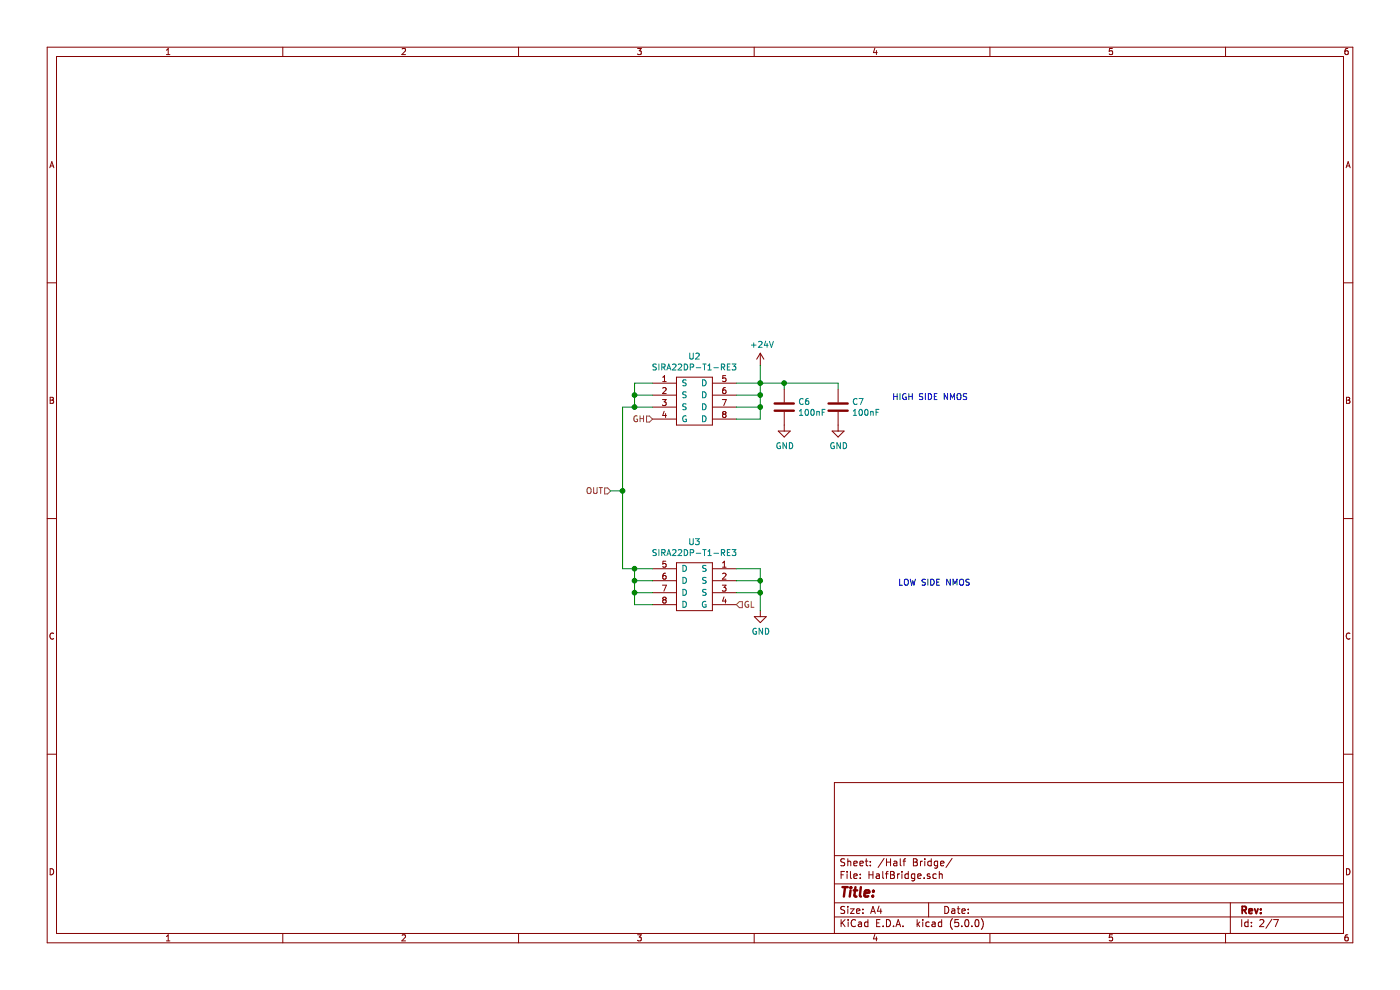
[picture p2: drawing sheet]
EESchema Schematic File Version 4
LIBS:Experiment Board-cache
EELAYER 26 0
EELAYER END
$Descr A4 11693 8268
encoding utf-8
Sheet 2 7
Title ""
Date ""
Rev ""
Comp ""
Comment1 ""
Comment2 ""
Comment3 ""
Comment4 ""
$EndDescr
$Comp
L Payload_Transistors:SIRA22DP-T1-RE3 U?
U 1 1
P 5800 3300
AR Path="/5CA18CE8" Ref="U?"  Part="1" 
AR Path="/5CA15234/5CA18CE8" Ref="U2"  Part="1" 
AR Path="/5CA1DEB9/5CA18CE8" Ref="U4"  Part="1" 
AR Path="/5CA51936/5CA18CE8" Ref="U7"  Part="1" 
AR Path="/5CA5193B/5CA18CE8" Ref="U9"  Part="1" 
F 0 "U9" H 5800 3625 50  0000 C CNN
F 1 "SIRA22DP-T1-RE3" H 5800 3534 50  0000 C CNN
F 2 "" H 5800 3300 50  0001 C CNN
F 3 "" H 5800 3300 50  0001 C CNN
	1    5800 3300
	1    0    0    -1  
$EndComp
$Comp
L Payload_Transistors:SIRA22DP-T1-RE3 U?
U 1 1
P 5800 4850
AR Path="/5CA18CEF" Ref="U?"  Part="1" 
AR Path="/5CA15234/5CA18CEF" Ref="U3"  Part="1" 
AR Path="/5CA1DEB9/5CA18CEF" Ref="U5"  Part="1" 
AR Path="/5CA51936/5CA18CEF" Ref="U8"  Part="1" 
AR Path="/5CA5193B/5CA18CEF" Ref="U10"  Part="1" 
F 0 "U10" H 5800 5175 50  0000 C CNN
F 1 "SIRA22DP-T1-RE3" H 5800 5084 50  0000 C CNN
F 2 "" H 5800 4850 50  0001 C CNN
F 3 "" H 5800 4850 50  0001 C CNN
	1    5800 4850
	-1   0    0    -1  
$EndComp
Wire Wire Line
	5300 3200 5450 3200
Wire Wire Line
	5450 4950 5300 4950
Wire Wire Line
	5300 4950 5300 4850
Wire Wire Line
	5300 4750 5450 4750
Wire Wire Line
	5450 4850 5300 4850
Connection ~ 5300 4850
Wire Wire Line
	5300 4850 5300 4750
Wire Wire Line
	5300 4950 5300 5050
Wire Wire Line
	5300 5050 5450 5050
Connection ~ 5300 4950
$Comp
L power:+24V #PWR?
U 1 1
P 6350 3050
AR Path="/5CA18D02" Ref="#PWR?"  Part="1" 
AR Path="/5CA15234/5CA18D02" Ref="#PWR011"  Part="1" 
AR Path="/5CA1DEB9/5CA18D02" Ref="#PWR015"  Part="1" 
AR Path="/5CA51936/5CA18D02" Ref="#PWR026"  Part="1" 
AR Path="/5CA5193B/5CA18D02" Ref="#PWR030"  Part="1" 
F 0 "#PWR030" H 6350 2900 50  0001 C CNN
F 1 "+24V" H 6365 3223 50  0000 C CNN
F 2 "" H 6350 3050 50  0001 C CNN
F 3 "" H 6350 3050 50  0001 C CNN
	1    6350 3050
	1    0    0    -1  
$EndComp
Wire Wire Line
	6350 3050 6350 3200
Wire Wire Line
	6350 3500 6150 3500
Wire Wire Line
	6150 3400 6350 3400
Connection ~ 6350 3400
Wire Wire Line
	6350 3400 6350 3500
Wire Wire Line
	6150 3300 6350 3300
Connection ~ 6350 3300
Wire Wire Line
	6350 3300 6350 3400
Wire Wire Line
	6150 3200 6350 3200
Connection ~ 6350 3200
Wire Wire Line
	6350 3200 6350 3300
$Comp
L power:GND #PWR?
U 1 1
P 6350 5100
AR Path="/5CA18D13" Ref="#PWR?"  Part="1" 
AR Path="/5CA15234/5CA18D13" Ref="#PWR012"  Part="1" 
AR Path="/5CA1DEB9/5CA18D13" Ref="#PWR016"  Part="1" 
AR Path="/5CA51936/5CA18D13" Ref="#PWR027"  Part="1" 
AR Path="/5CA5193B/5CA18D13" Ref="#PWR031"  Part="1" 
F 0 "#PWR031" H 6350 4850 50  0001 C CNN
F 1 "GND" H 6355 4927 50  0000 C CNN
F 2 "" H 6350 5100 50  0001 C CNN
F 3 "" H 6350 5100 50  0001 C CNN
	1    6350 5100
	1    0    0    -1  
$EndComp
Wire Wire Line
	6150 4950 6350 4950
Wire Wire Line
	6350 4950 6350 5100
Wire Wire Line
	6150 4850 6350 4850
Wire Wire Line
	6350 4850 6350 4950
Connection ~ 6350 4950
Wire Wire Line
	6150 4750 6350 4750
Wire Wire Line
	6350 4750 6350 4850
Connection ~ 6350 4850
Wire Wire Line
	5300 4750 5200 4750
Connection ~ 5300 4750
Wire Wire Line
	5200 3400 5200 4100
Wire Wire Line
	5300 3300 5300 3200
Wire Wire Line
	5300 3300 5450 3300
Connection ~ 5300 3300
Wire Wire Line
	5300 3400 5200 3400
Wire Wire Line
	5450 3400 5300 3400
Connection ~ 5300 3400
Wire Wire Line
	5300 3400 5300 3300
$Comp
L Device:C C?
U 1 1
P 6550 3400
AR Path="/5CA18D2B" Ref="C?"  Part="1" 
AR Path="/5CA15234/5CA18D2B" Ref="C6"  Part="1" 
AR Path="/5CA1DEB9/5CA18D2B" Ref="C8"  Part="1" 
AR Path="/5CA51936/5CA18D2B" Ref="C15"  Part="1" 
AR Path="/5CA5193B/5CA18D2B" Ref="C17"  Part="1" 
F 0 "C17" H 6665 3446 50  0000 L CNN
F 1 "100nF" H 6665 3355 50  0000 L CNN
F 2 "" H 6588 3250 50  0001 C CNN
F 3 "~" H 6550 3400 50  0001 C CNN
	1    6550 3400
	1    0    0    -1  
$EndComp
$Comp
L Device:C C?
U 1 1
P 7000 3400
AR Path="/5CA18D32" Ref="C?"  Part="1" 
AR Path="/5CA15234/5CA18D32" Ref="C7"  Part="1" 
AR Path="/5CA1DEB9/5CA18D32" Ref="C9"  Part="1" 
AR Path="/5CA51936/5CA18D32" Ref="C16"  Part="1" 
AR Path="/5CA5193B/5CA18D32" Ref="C18"  Part="1" 
F 0 "C18" H 7115 3446 50  0000 L CNN
F 1 "100nF" H 7115 3355 50  0000 L CNN
F 2 "" H 7038 3250 50  0001 C CNN
F 3 "~" H 7000 3400 50  0001 C CNN
	1    7000 3400
	1    0    0    -1  
$EndComp
$Comp
L power:GND #PWR?
U 1 1
P 6550 3550
AR Path="/5CA18D39" Ref="#PWR?"  Part="1" 
AR Path="/5CA15234/5CA18D39" Ref="#PWR013"  Part="1" 
AR Path="/5CA1DEB9/5CA18D39" Ref="#PWR017"  Part="1" 
AR Path="/5CA51936/5CA18D39" Ref="#PWR028"  Part="1" 
AR Path="/5CA5193B/5CA18D39" Ref="#PWR032"  Part="1" 
F 0 "#PWR032" H 6550 3300 50  0001 C CNN
F 1 "GND" H 6555 3377 50  0000 C CNN
F 2 "" H 6550 3550 50  0001 C CNN
F 3 "" H 6550 3550 50  0001 C CNN
	1    6550 3550
	1    0    0    -1  
$EndComp
$Comp
L power:GND #PWR?
U 1 1
P 7000 3550
AR Path="/5CA18D3F" Ref="#PWR?"  Part="1" 
AR Path="/5CA15234/5CA18D3F" Ref="#PWR014"  Part="1" 
AR Path="/5CA1DEB9/5CA18D3F" Ref="#PWR018"  Part="1" 
AR Path="/5CA51936/5CA18D3F" Ref="#PWR029"  Part="1" 
AR Path="/5CA5193B/5CA18D3F" Ref="#PWR033"  Part="1" 
F 0 "#PWR033" H 7000 3300 50  0001 C CNN
F 1 "GND" H 7005 3377 50  0000 C CNN
F 2 "" H 7000 3550 50  0001 C CNN
F 3 "" H 7000 3550 50  0001 C CNN
	1    7000 3550
	1    0    0    -1  
$EndComp
Wire Wire Line
	6350 3200 6550 3200
Wire Wire Line
	6550 3200 6550 3250
Wire Wire Line
	6550 3200 7000 3200
Connection ~ 6550 3200
Wire Wire Line
	7000 3250 7000 3200
Text Notes 7450 3350 0    50   ~ 0
HIGH SIDE NMOS
Text Notes 7500 4900 0    50   ~ 0
LOW SIDE NMOS
Text HLabel 5450 3500 0    50   Input ~ 0
GH
Text HLabel 6150 5050 2    50   Input ~ 0
GL
Text HLabel 5100 4100 0    50   Input ~ 0
OUT
Wire Wire Line
	5100 4100 5200 4100
Wire Wire Line
	5200 4100 5200 4750
Connection ~ 5200 4100
$EndSCHEMATC
